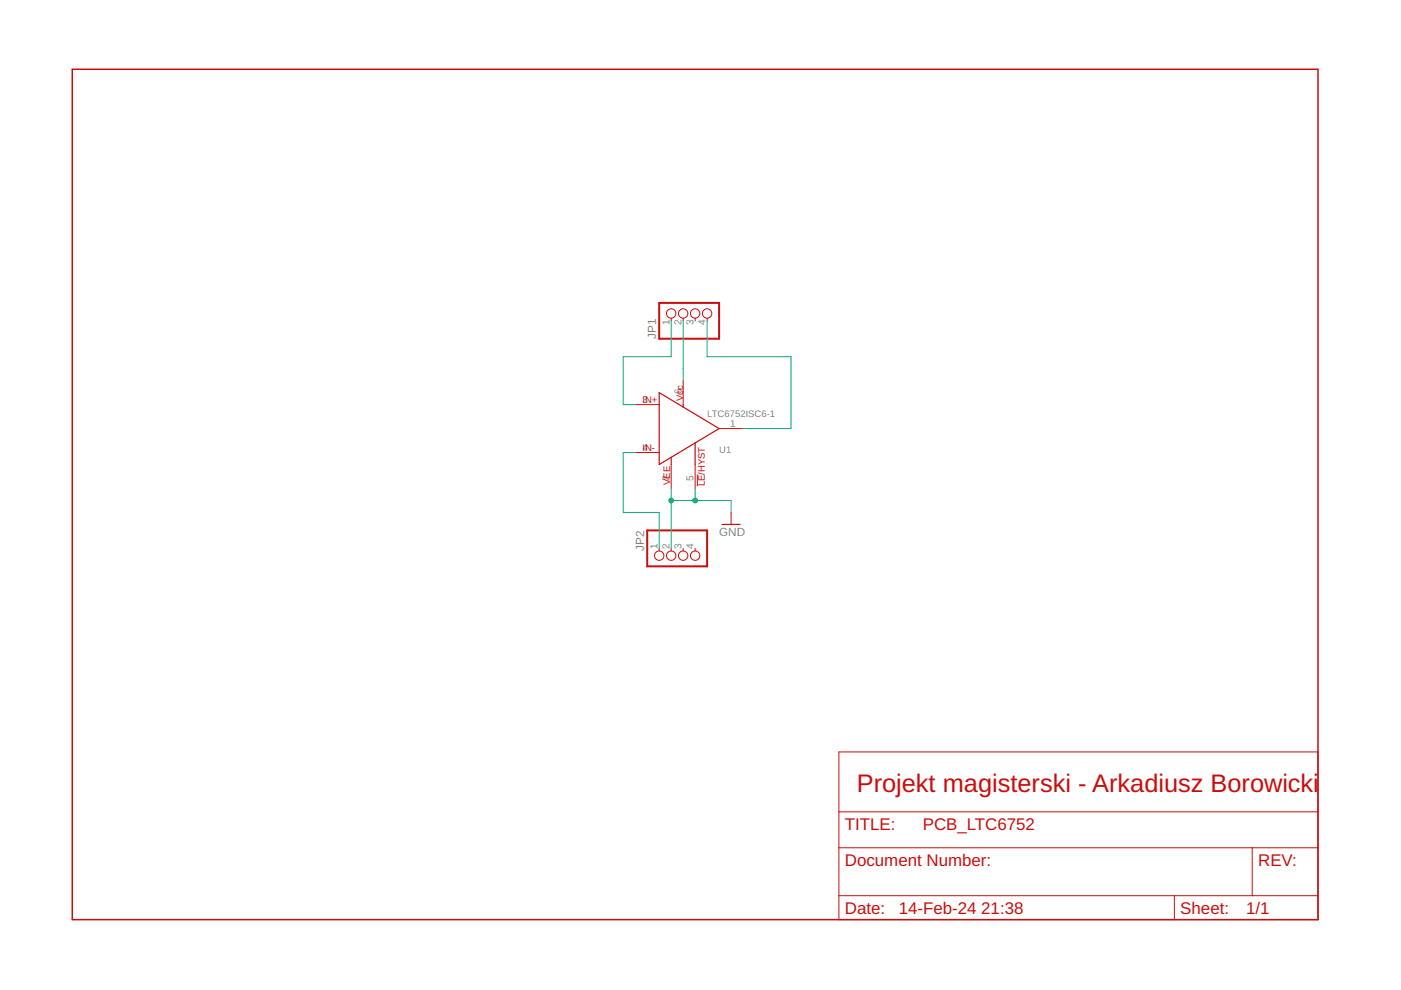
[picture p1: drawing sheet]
<svg xmlns="http://www.w3.org/2000/svg" width="297mm" height="210mm" viewBox="0 0 297 210" stroke-linecap="round" stroke-linejoin="round" font-family="sans-serif">
<path d="M15.3 14.7h264.1v180.3h-264.1z" fill="none" stroke="#c90d0c" stroke-width=".32"/>
<g fill="none" stroke="#c90d0c" stroke-width=".21">
<path d="M142.3 67.5v.5M144.8 67.5v.5M147.4 67.5v.5M149.9 67.5v.5M134.7 85.8h5.1M134.7 95.9h5.1M142.3 98.5v5.1M144.8 80.7v5.1M147.4 98.5v5.1M152.5 90.9h5M139.8 116.3v.5M142.3 116.3v.5"/>
<path d="M144.8 116.3v.5M147.4 116.3v.5M147.8 100.6v2.5M155 108.6v2.6M177.9 159.4h101.5v35.6h-101.5zM177.9 179.7h101.5M177.9 172.1h101.5M265.5 179.7v10.2M177.9 189.9h101.5M249 189.9v5.1"/>
<circle cx="142.3" cy="66.5" r=".99"/>
<circle cx="144.8" cy="66.5" r=".99"/>
<circle cx="147.4" cy="66.5" r=".99"/>
<circle cx="149.9" cy="66.5" r=".99"/>
<circle cx="139.8" cy="117.8" r=".99"/>
<circle cx="142.3" cy="117.8" r=".99"/>
<circle cx="144.8" cy="117.8" r=".99"/>
<circle cx="147.4" cy="117.8" r=".99"/>
</g>
<path d="M139.8 64.2h12.7v7.6h-12.7zM137.2 112.5h12.7v7.6h-12.7z" fill="none" stroke="#c90d0c" stroke-width=".42"/>
<path d="M139.8 83.2l12.7 7.7-12.7 7.6zM142.3 97v1.5M144.8 85.8v.5M147.4 93.9v4.6M153.1 111.2h3.8" fill="none" stroke="#c90d0c" stroke-width=".25"/>
<path d="M142.3 68v7.6h-10.2v10.2h2.6M144.8 68v12.7M149.9 68v7.6h17.8v15.3h-10.2M134.7 95.9h-2.6v12.7h7.7v7.7M142.3 103.6v12.7M142.3 106.1h12.7v2.5M147.4 103.6v2.5" fill="none" stroke="#0dab76" stroke-width=".21"/>
<g fill="#0dab76" stroke="#0dab76" stroke-width=".21">
<circle cx="142.3" cy="106.1" r=".51"/>
<circle cx="147.4" cy="106.1" r=".51"/>
</g>
<text font-size="5.4" fill="#c90d0c" x="181.7" y="167.8">Projekt magisterski - Arkadiusz Borowicki</text>
<g font-size="3.6" fill="#c90d0c">
<text x="179.1" y="175.9">TITLE:</text>
<text x="195.6" y="175.9">PCB_LTC6752</text>
<text x="179.1" y="183.6">Document Number:</text>
<text x="266.8" y="183.6">REV:</text>
<text x="179.1" y="193.7">Date:</text>
<text x="190.6" y="193.7">14-Feb-24</text>
<text x="208" y="193.7">21:38</text>
<text x="250.2" y="193.7">Sheet:</text>
<text x="264.2" y="193.7">1/1</text>
</g>
<g font-size="2.5" fill="#808080">
<text x="139.1" y="71.8" transform="rotate(-90 139.1 71.8)">JP1</text>
<text x="152.5" y="113.7">GND</text>
<text x="136.6" y="116.8" transform="rotate(-90 136.6 116.8)">JP2</text>
</g>
<g font-size="2.1" fill="#808080">
<text x="142" y="69" transform="rotate(-90 142 69)">1</text>
<text x="144.5" y="69" transform="rotate(-90 144.5 69)">2</text>
<text x="147" y="69" transform="rotate(-90 147 69)">3</text>
<text x="149.6" y="69" transform="rotate(-90 149.6 69)">4</text>
<text x="136.2" y="85.4">3</text>
<text x="136.2" y="95.6">4</text>
<text x="154.8" y="90.5">1</text>
<text x="147" y="102" transform="rotate(-90 147 102)">5</text>
<text x="139.4" y="116.5" transform="rotate(-90 139.4 116.5)">1</text>
<text x="142" y="116.5" transform="rotate(-90 142 116.5)">2</text>
<text x="144.5" y="116.5" transform="rotate(-90 144.5 116.5)">3</text>
<text x="147" y="116.5" transform="rotate(-90 147 116.5)">4</text>
</g>
<g font-size="2" fill="#c90d0c">
<text x="136.2" y="85.5">IN+</text>
<text x="144.8" y="85" transform="rotate(-90 144.8 85)">Vc6c</text>
<text x="136.2" y="95.7">IN-</text>
<text x="142.1" y="102.8" transform="rotate(-90 142.1 102.8)">V2EE</text>
<text x="149.4" y="103.1" transform="rotate(-90 149.4 103.1)">LE/HYST</text>
</g>
<g font-size="2" fill="#808080">
<text x="149.9" y="88.3">LTC6752ISC6-1</text>
<text x="152.5" y="96">U1</text>
</g>
</svg>
